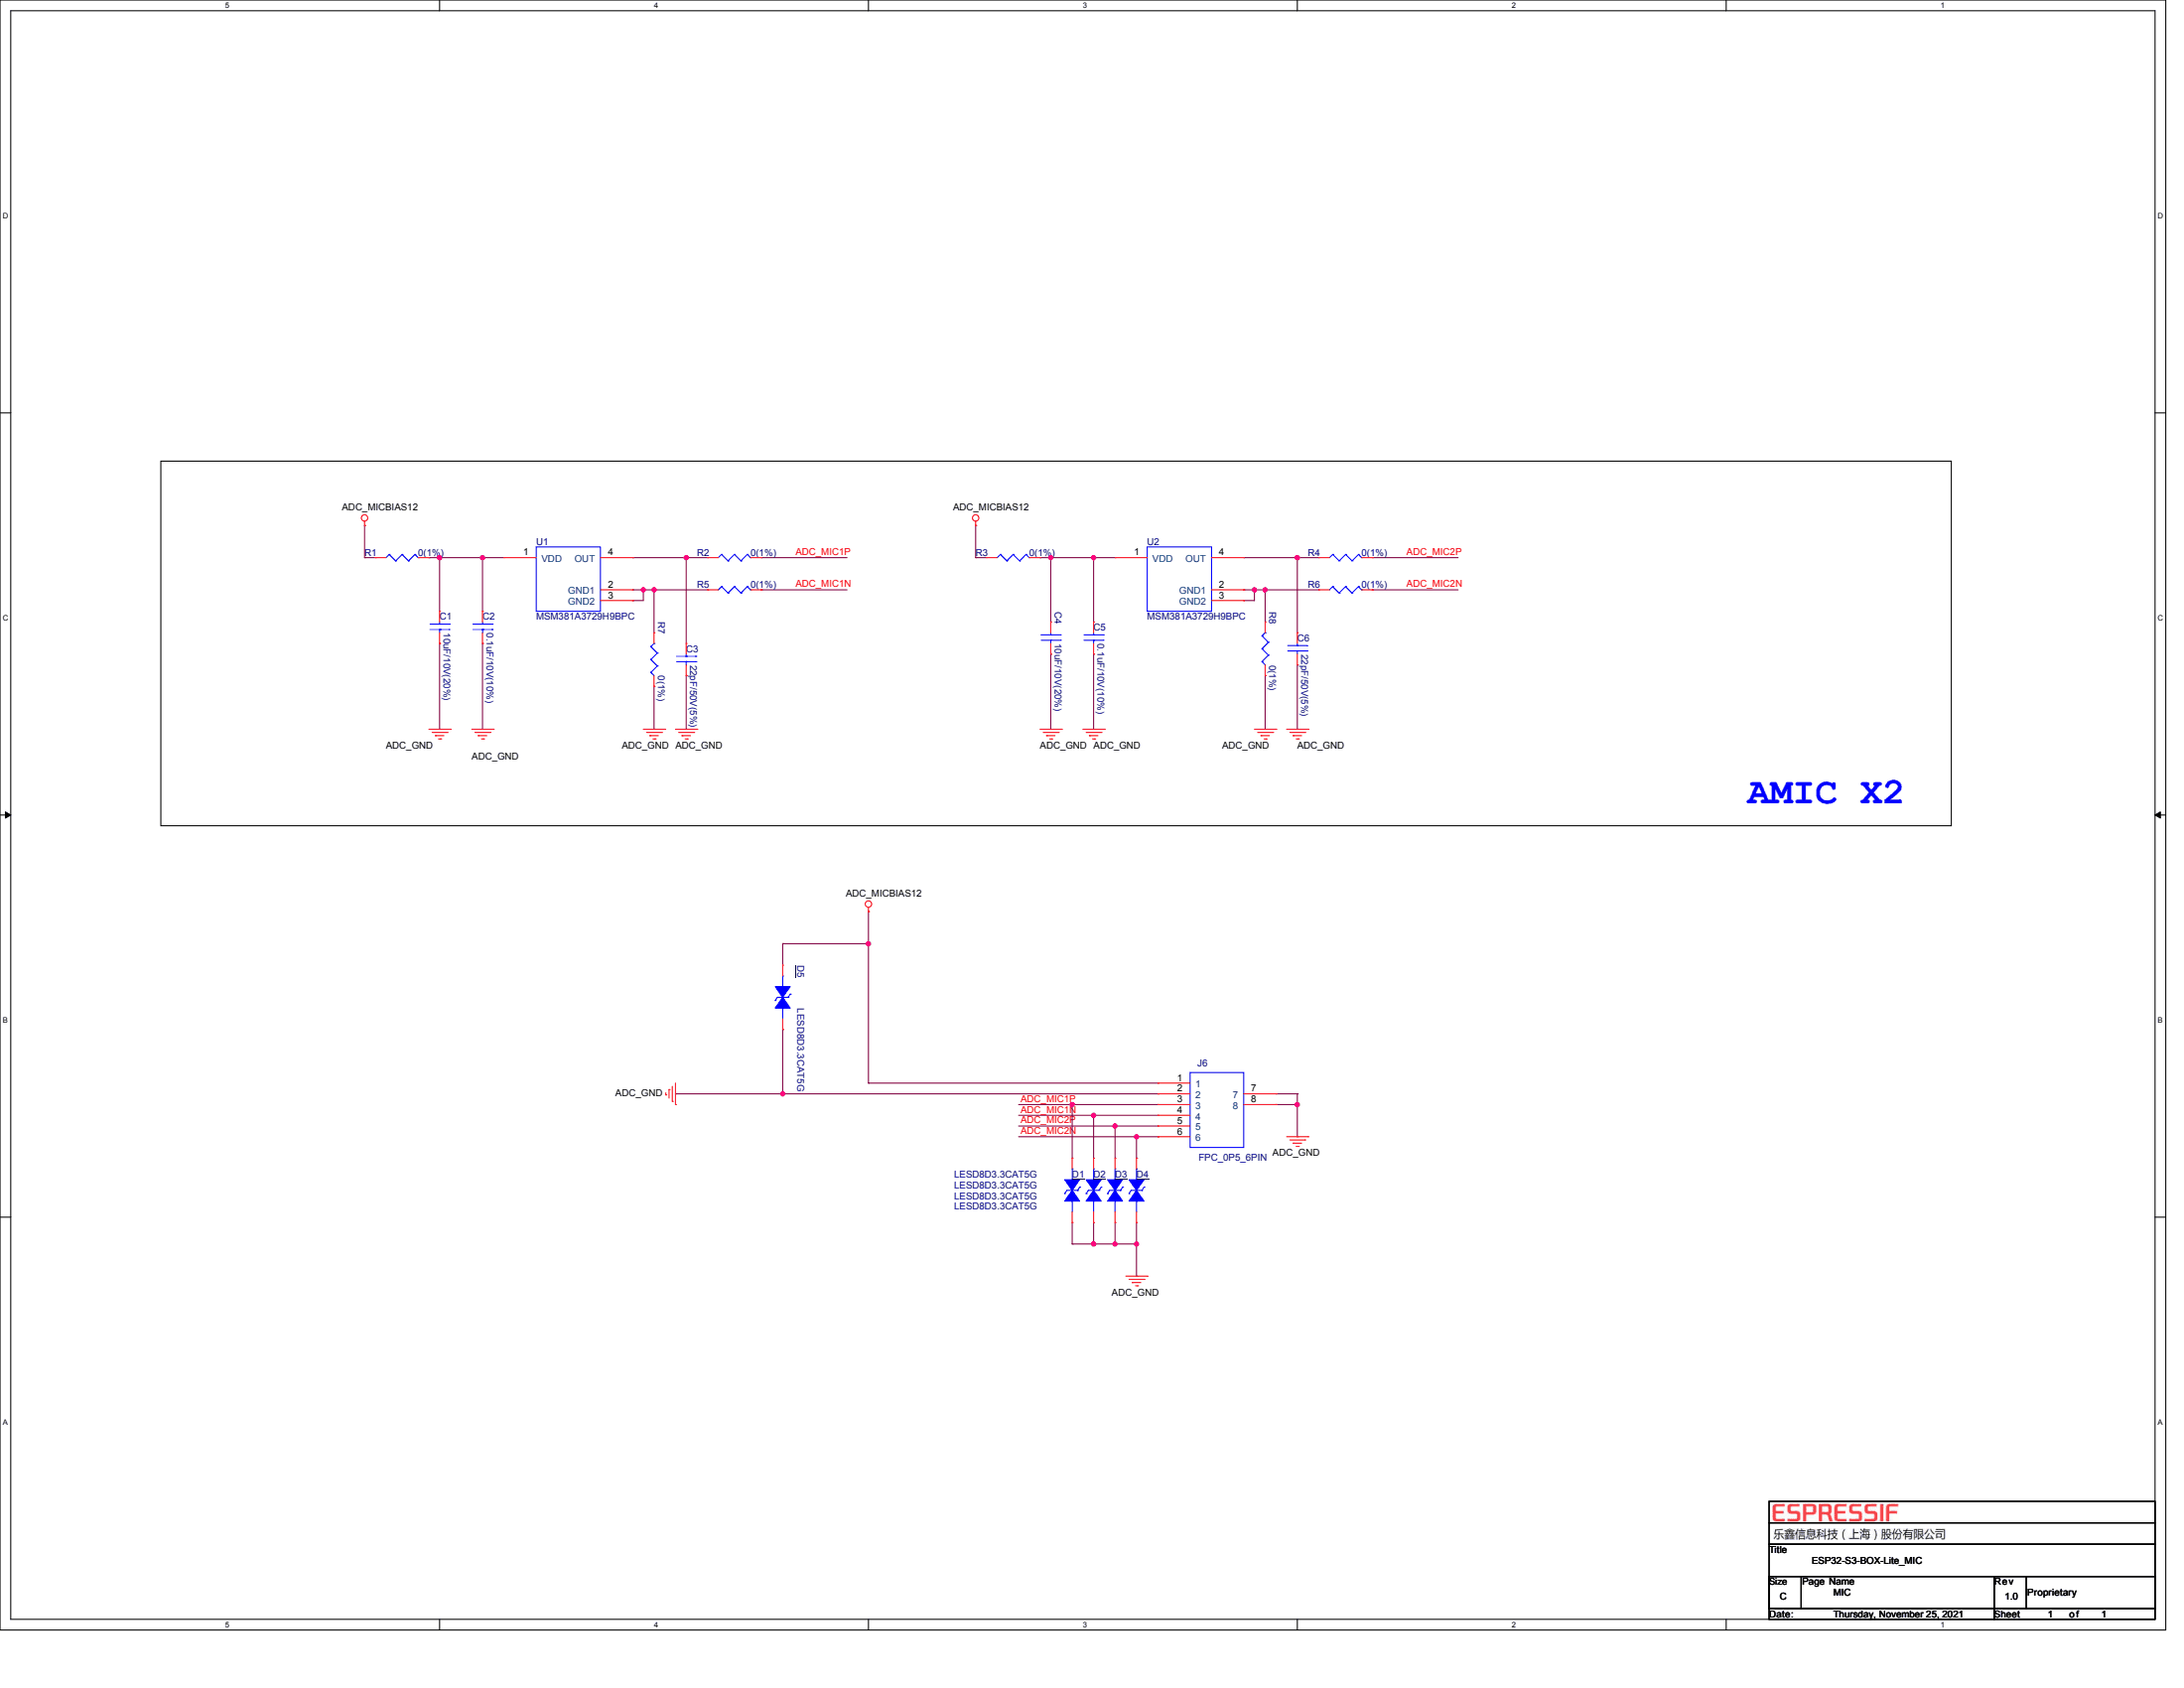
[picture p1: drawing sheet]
# OrCAD Capture schematic SCH_ESP32-S3-BOX-Lite_MIC_V1.0_20211125.DSN
size C; title: ESP32-S3-BOX-Lite_MIC; rev: 1.0; company: ESPRESSIF; note: ESP32-S3-EYE_V1.0

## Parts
C1  10uF/10V(20%)  [C0402]
C2  0.1uF/10V(10%)  [C0201]
C3  22pF/50V(5%)  [C0201]
C4  10uF/10V(20%)  [C0402]
C5  0.1uF/10V(10%)  [C0201]
C6  22pF/50V(5%)  [C0201]
D1  LESD8D3.3CAT5G  [SOD882]
D2  LESD8D3.3CAT5G  [SOD882]
D3  LESD8D3.3CAT5G  [SOD882]
D4  LESD8D3.3CAT5G  [SOD882]
D5  LESD8D3.3CAT5G  [SOD882]
J6  FPC_0P5_6PIN  [FFC6P_0P5]
R1  0(1%)  [R0402]
R2  0(1%)  [R0201]
R3  0(1%)  [R0402]
R4  0(1%)  [R0201]
R5  0(1%)  [R0201]
R6  0(1%)  [R0201]
R7  0(1%)  [R0201]
R8  0(1%)  [R0201]
U1  MSM381A3729H9BPC  [MSM381A3729H9BPC]
U2  MSM381A3729H9BPC  [MSM381A3729H9BPC]

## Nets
ADC_GND: C1.2 C2.2 C3.2 C4.2 C5.2 C6.2 D1.1 D2.1 D3.1 D4.1 D5.1 J6.2 J6.7 J6.8 R7.1 R8.1
ADC_MIC1N: D2.2 J6.4 R5.2
ADC_MIC1P: D1.2 J6.3 R2.2
ADC_MIC2N: D4.2 J6.6 R6.2
ADC_MIC2P: D3.2 J6.5 R4.2
ADC_MICBIAS12: D5.2 J6.1 R1.1 R3.1
N425222: R5.1 R7.2 U1.2(GND1) U1.3(GND2)
N425262: C1.1 C2.1 R1.2 U1.1(VDD)
N425304: C3.1 R2.1 U1.4(OUT)
N425360: R6.1 R8.2 U2.2(GND1) U2.3(GND2)
N425400: C4.1 C5.1 R3.2 U2.1(VDD)
N425436: C6.1 R4.1 U2.4(OUT)

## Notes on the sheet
- AMIC X2
